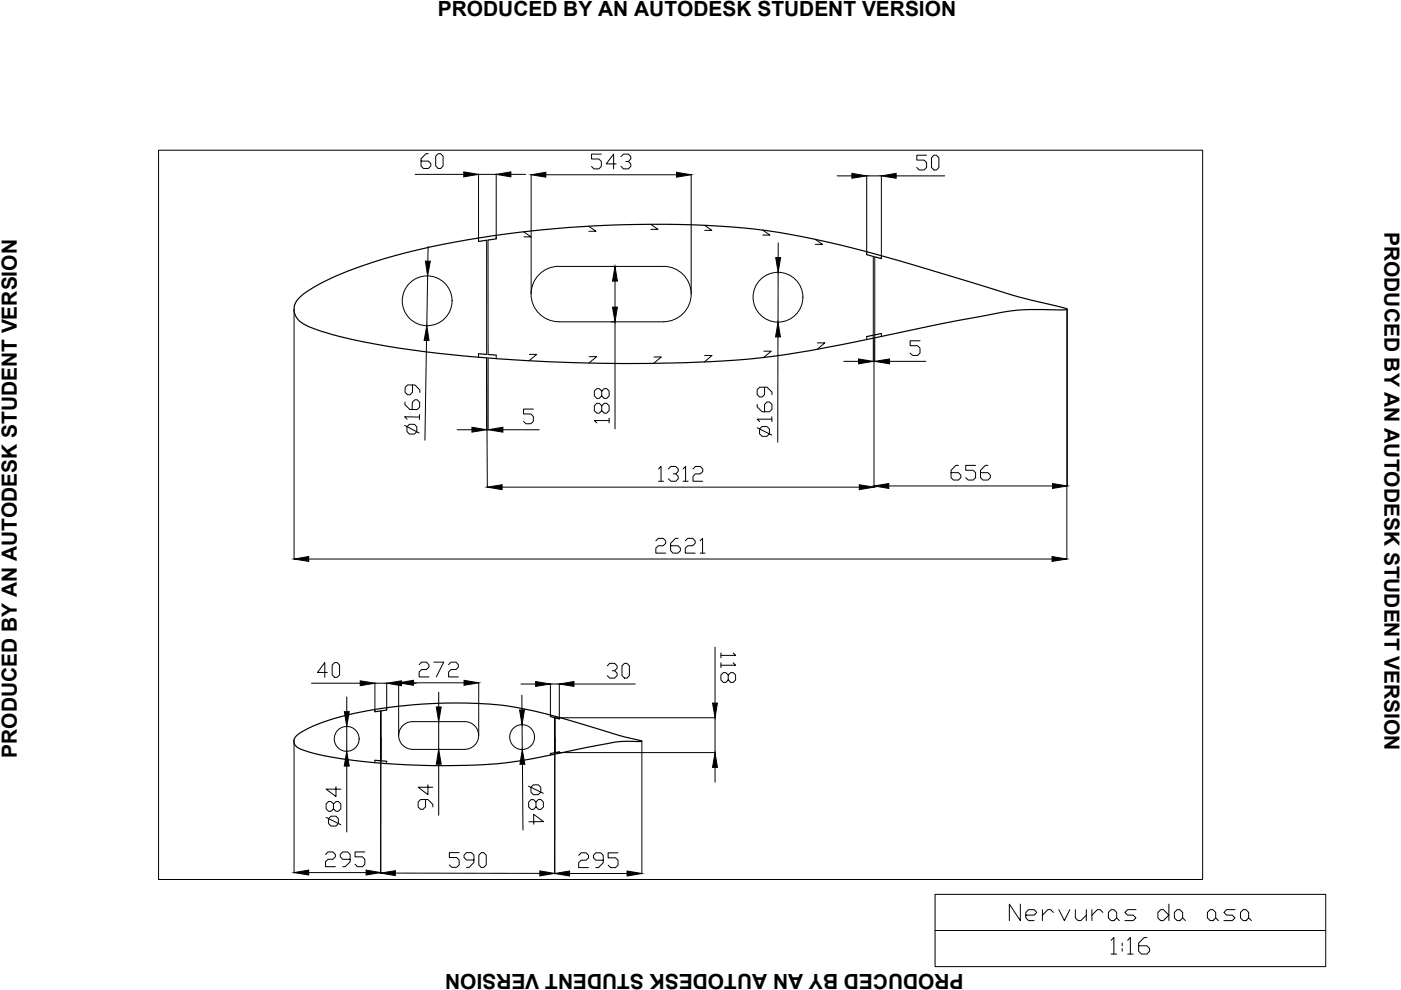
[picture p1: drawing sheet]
<svg xmlns="http://www.w3.org/2000/svg" width="297mm" height="210mm" viewBox="0 0 297 210" stroke-linecap="round" stroke-linejoin="round" font-family="sans-serif">
<!-- layer: 0 -->
<g fill="none" stroke="#000" stroke-width=".25">
<path d="M103.2 50.9l-1.7 .3M105.2 50.6l-1.7 .3M183.8 54l1.4 .4M185.5 54.5l1.4 .3M63.4 63.2a31.6 31.6 0 0 1 10.4-5.7 156.7 156.7 0 0 1 38.6-8.5 229.2 229.2 0 0 1 50.1-.1 220.2 220.2 0 0 1 33.4 7.9l10.1 3.1a216.1 216.1 0 0 0 20.2 5.6l.1 .1-.6 .1a60.4 60.4 0 0 0-13.9 .6l-11.6 2.2a575.8 575.8 0 0 1-33.7 6.7 249.4 249.4 0 0 1-39.6 1.8 288 288 0 0 1-49.9-4.5 52.2 52.2 0 0 1-12.6-3.8 3.3 3.3 0 0 1-1-5.5zM101.5 75l1.7 .1M103.5 75.2l1.7 .1M185.2 71.1l-1.4 .3M186.9 70.7l-1.4 .3M62.8 156.1a25.7 25.7 0 0 1 10.3-4.4 100.7 100.7 0 0 1 35.4-1.9 186 186 0 0 1 23 6.2l4.6 1.2h-.6a27.1 27.1 0 0 0-8.9 .8 231.3 231.3 0 0 1-21 3.9 149.5 149.5 0 0 1-37.9-1.9l-3.4-1a2.09 2.09 0 0 1-2-2.2zM82 150.6l-2.5 .3M116.7 151.9l1.9 .5"/>
<path d="M118.6 159.4l-1.9 .4M79.5 161.2l2.5 .2"/>
</g>
<g fill="none" stroke="#000" stroke-width=".21">
<path d="M101.4 50.5l.1 .7M103.2 50.9v24.2M103.5 50.9v24.3M105.2 49.9v.7M183.8 53.4v.6M185.2 54.4v16.7M185.5 54.5v16.5M186.9 54.2v.6M101.5 75v.7M105.2 75.3v.7M183.8 71.4v.6M186.9 70.7v.6"/>
<path d="M79.5 150.4v.5M80.7 150.7v10.6M80.7 156.3v.2M80.8 150.7v10.6M82 150v.6M116.7 151.6v.3M116.7 159.8v.3M117.6 152.1v7.5M117.6 156.4h.1M117.7 152.2v7.4M118.6 152.1v.3M118.6 159.4v.3"/>
<path d="M79.5 161.2v.5M82 161.4v.5"/>
</g>
<!-- layer: cotas -->
<g fill="none" stroke="#000" stroke-width=".21">
<path d="M33.6 31.8h221.4v154.7h-221.4zM88 37h10.3M90.8 32.6h-.5l-1 1v1.6l.5 .5h1l.5-.5v-.5l-.5-.5h-1.5M92.9 32.6h.5l.5 .5v2.1l-.5 .5h-.5l-.5-.5v-2.1zM101.5 36.9v14.3M101.5 37h3.7M105.2 36.9v13.7M108.3 37h3.1M112.6 37v25.3M115.7 37.1h27.7M127.5 32.7h-2.1v1h1.6l.5 .5v1.1l-.5 .5h-1.1l-.5-.5M130.6 34.7h-2.1l1.6-2v3.1"/>
<path d="M131.7 33.2l.5-.5h1l.5 .5v.5l-.5 .5h-.5M133.2 34.2l.5 .5v.6l-.5 .5h-1l-.5-.5M146.5 37v25.3M177.5 37.3h3.1M183.8 37.2v16.7M183.8 37.3h3.1M186.9 37.2v17.6M190 37.3h10.3M196.5 32.9h-2.1v1h1.5l.6 .6v1l-.6 .5h-1l-.5-.5M198 32.9h.5l.6 .5v2.1l-.6 .5h-.5l-.5-.5v-2.1zM90.7 58.5l-.2 10.6M90.8 52.3l-.1 3.1"/>
<path d="M111 49.1l1.6 1.1h-1.5M118.5 56.5a5.9 5.9 0 0 0-5.9 5.9 5.9 5.9 0 0 0 5.9 5.8h22.2a5.9 5.9 0 0 0 5.8-5.9 5.9 5.9 0 0 0-5.8-5.8M118.5 56.5h22.2M124.8 48l1.6 1h-1.6M130.4 59.6v5.5M138 47.6l1.5 1h-1.5M149.4 47.8l1.5 1h-1.5M161.7 48.8l1.5 1h-1.5M165 57.8v10.5M165 51.5v3.1M172.8 50.7l1.6 1.1h-1.5M62.3 65.6v53"/>
<path d="M90.4 72.2l-.3 21.1M103.2 76l.1 27.4v-.3M103.2 76.1v15.1M103.5 76.1v15.1M112.2 75.1h1.6l-1.6 1.4M124.9 75.6h1.6l-1.6 1.4M130.4 68.2v22.7M138.6 75.7h1.6l-1.6 1.3M149.4 75.4h1.6l-1.7 1.3M162 74.5h1.5l-1.6 1.3M164.9 71.4v22.4M173.3 72.7h1.6l-1.6 1.4"/>
<path d="M178.9 76.6h3.1M185.2 71.1v5.6M185.2 76.6h.3M185.3 71.9v31.5M185.5 71v5.7M188.6 76.6h7.7M195.1 72.3h-2.1v1h1.5l.6 .5v1.1l-.6 .5h-1l-.5-.5M226.2 65.7v52.9M226.3 65.6v37.5M85.8 90.2l3.1 1.6M85.9 85.3l-.1 .5 1.1 1h1.5l.6-.5v-1l-.5-.5h-.5l-.6 .5v1.5M86.3 90.5l.5-.5h1.1l.5 .5v1l-.6 .5h-1l-.5-.5z"/>
<path d="M87.5 81.6l-.1 1.6-.5 .5h-.5l-.5-.5v-1.1l.5-.5h1.6l1 1.1v.5M88.9 88.4h-3.1l.5 .5M88.9 87.9v1M96.9 91.1h3.2M103.2 91.1h.3M106.6 91.1h7.7M113.1 86.7h-2.1v1.1h1.6l.5 .5v1l-.5 .5h-1.1l-.5-.5M127.6 86l.5-.5h.5l.5 .5v1.1l-.5 .5h-.5l-.5-.5v-1.1l-.6-.5h-.5l-.5 .5v1.1l.5 .5h.5l.6-.5M127.6 82.9l.5-.5h.5l.5 .5v1l-.5 .6h-.5l-.5-.6v-1l-.6-.5h-.5l-.5 .5v1l.5 .6h.5l.6-.6M129.1 89.2h-3.1l.5 .5M129.1 88.6v1.1M139.6 99.4l.6-.5v3.1"/>
<path d="M141.7 99.4l.5-.5h1.1l.5 .5v.6l-.5 .5h-.5M144.8 99.4l.6-.5v3.1M146.9 99.4l.5-.5h1.1l.5 .5v.6l-.5 .5h-1.1l-.5 .5v1h2.1M160.5 85.7v.6l1.1 1h1.5l.6-.5v-1.1l-.6-.5h-.5l-.5 .5v1.6M160.5 90.7l3.1 1.6M161 90.9l.6-.5h1l.5 .5v1.1l-.5 .5h-1l-.6-.5zM162.1 82.1v1.6l-.5 .5h-.5l-.6-.5v-1.1l.6-.5h1.5l1.1 1v.6M163.6 88.9h-3.1l.5 .5M163.6 88.4v1M203.2 98.7h-.5l-1.1 1v1.6l.5 .5h1.1l.5-.5v-.6l-.5-.5h-1.6M206.8 98.7h-2v1h1.5l.5 .5v1.1l-.5 .5h-1l-.5-.5M209.5 98.7h-.6l-1 1v1.6l.5 .5h1.1l.5-.5v-.6l-.5-.5h-1.6"/>
<path d="M65.5 118.5h157.6M106.5 103.3h75.7M139.1 114.7l.5-.6h1l.5 .6v.5l-.5 .5h-1l-.5 .5v1.1h2M139.6 102h1.1M143.3 100.5l.5 .5v.5l-.5 .5h-1.1l-.5-.5M143.7 114.1h-.5l-1 1.1v1.5l.5 .6h1l.6-.6v-.5l-.6-.5h-1.5M144.8 102h1.1M145.3 114.7l.5-.6h1.1l.5 .6v.5l-.5 .5h-1.1l-.5 .5v1.1h2.1M148.4 114.7l.6-.6v3.2M148.4 117.3h1.1M188.4 103h34.8M151.6 137.2v11.9"/>
<path d="M152.9 138.4v1.1M155.5 138.4l.5 .6h-3.1M62.3 156.9v28.2M66 144.9h10.4M69.4 142.6h-2.1l1.6-2.1v3.1M70.4 141l.6-.5h.5l.5 .5v2.1l-.5 .5h-.5l-.6-.5zM73.5 147.8v3.1M73.5 154v5.3M79.5 144.8v6.1M79.5 144.9h2.5M80.7 156.4v28.8M82 144.8v5.7"/>
<path d="M84.5 144.7v11.2M85.1 144.9h3.2M87.5 158.9a2.93 2.93 0 0 1-3-3 2.93 2.93 0 0 1 3-2.9h11a2.93 2.93 0 0 1 3 2.9 2.93 2.93 0 0 1-3 3M87.5 158.9h11.1M87.7 144.8h10.7M88.9 140.9l.5-.5h1l.5 .5v.5l-.5 .6h-1l-.5 .5v1h2M92 140.4h2.1l-1.6 3.1M93 146.8v3.1M93 153v5.9M95.1 140.9l.5-.5h1.1l.5 .5v.5l-.5 .6h-1.1l-.5 .5v1h2.1M101.5 144.7v11.2M110.5 145h3.1"/>
<path d="M110.6 147.4l.1 3.1M110.7 153.6v5.3M116.7 144.9v7M116.7 145h1.9M117.6 156.4v28.9M117.8 159.6h33.9M117.8 152.2h33.9M118.6 144.9v7.5M121.7 145h13M128.8 141.2l.5-.6h1l.5 .6v.5l-.5 .5h-.5M130.3 142.2l.5 .5v.5l-.5 .6h-1l-.5-.6M131.9 141.2l.5-.6h.5l.5 .6v2l-.5 .6h-.5l-.5-.6z"/>
<path d="M136.1 157.2v28.1M151.6 152.2v7.4M152.9 140.5v1.1M154.4 143.1l.5-.5h.6l.5 .5v1.1l-.5 .5h-.6l-.5-.5v-1.1l-.5-.5h-.5l-.5 .5v1.1l.5 .5h.5l.5-.5M155.5 140.5l.5 .5h-3.1M69.1 173.3l3.2 1.6M70.2 173.1h1l.5 .5v1l-.5 .5h-1l-.5-.5v-1zM70.7 170.4l.5-.5h.5l.6 .5v1.1l-.6 .5h-.5l-.5-.5v-1.1l-.5-.5h-.5l-.6 .5v1.1l.6 .5h.5l.5-.5M71.2 166.8v2.1l-2.1-1.6h3.2M73.5 162.4v14M90.2 169.5v1.6l-.5 .5h-.5l-.5-.5v-1.1l.5-.5h1.5l1.1 1.1v.5M90.7 166.4v2.1l-2-1.6h3.1"/>
<path d="M93 162v10.9M110.8 162l.1 14M112 166.7l3.2 1.5M112.1 174.2h3.1l-2.1-1.6 .1 2.1M113.1 166.4h1l.5 .5 .1 1.1-.6 .5h-1l-.5-.5v-1.1zM113.6 170l.6-.5h.5l.5 .5v1.1l-.5 .5h-.5l-.5-.5-.1-1.1-.5-.5h-.5l-.5 .6v1l.5 .5h.5l.6-.5M151.6 162.7v3.1M65.5 185h12.1M69 181.2l.5-.6h1.1l.5 .6v.5l-.5 .5h-1.1l-.5 .5v1.1h2.1M74.2 182.2h-1.5l-.6-.5v-.5l.6-.6h1l.5 .6v1.5l-1 1.1h-.5M77.4 180.6h-2.1v1.1h1.5l.6 .5v1l-.6 .6h-1l-.5-.6M83.8 185.1l30.7 .1"/>
<path d="M97.4 180.8h-2.1v1h1.5l.6 .5v1.1l-.6 .5h-1l-.5-.5M100.5 182.3h-1.6l-.5-.5v-.5l.5-.5h1.1l.5 .5v1.6l-1.1 1h-.5M101.5 181.3l.6-.5h.5l.5 .5v2.1l-.5 .5h-.6l-.5-.5zM120.8 185.2h12.2M122.7 181.3l.5-.5h1.1l.5 .5v.6l-.5 .5h-1.1l-.5 .5v1.1h2.1M127.9 182.4h-1.6l-.5-.5v-.6l.5-.5h1.1l.5 .5v1.6l-1 1.1h-.6M131 180.8h-2.1v1.1h1.6l.5 .5v1l-.5 .6h-1l-.6-.6M198.3 189.6h82.8v15.3h-82.8zM198.3 197.3h82.8"/>
<circle cx="90.6" cy="63.8" r="5.3"/>
<circle cx="164.9" cy="63" r="5.3"/>
<circle cx="73.5" cy="156.7" r="2.64"/>
<circle cx="110.7" cy="156.3" r="2.64"/>
</g>
<g fill="#000" stroke="#000" stroke-width=".21">
<path d="M98.3 36.4l3.2 .6-3.2 .5zM105.2 37l3.1-.6v1.1zM112.6 37.1l3.1-.6v1.1zM143.4 36.5l3.1 .6-3.1 .5zM180.6 36.8l3.2 .5-3.2 .5zM186.9 37.3l3.1-.5v1zM90.2 55.4h1l-.5 3.1zM130.4 56.5l.5 3.1h-1zM164.5 54.6h1l-.5 3.2zM90.5 69.1l.5 3.1h-1.1zM129.9 65.1h1l-.5 3.1zM165 68.3l.5 3.1h-1.1z"/>
<path d="M182 76.1l3.2 .5-3.2 .5zM185.5 76.6l3.1-.5v1zM100.1 90.6l3.1 .5-3.1 .5zM103.5 91.1l3.1-.5v1zM62.3 118.5l3.2-.5v1zM103.3 103.3l3.2-.5v1zM182.2 102.8l3.1 .5-3.1 .5zM185.3 103l3.1-.5v1.1zM223.1 118l3.1 .5-3.1 .5zM223.2 102.5l3.1 .5-3.1 .6zM73 150.9h1l-.5 3.1zM76.4 144.3l3.1 .6-3.1 .5z"/>
<path d="M82 144.9l3.1-.6v1.1zM84.5 144.8l3.2-.6v1.1zM92.5 149.9h1l-.5 3.1zM98.4 144.2l3.1 .6-3.1 .5zM110.2 150.5h1l-.5 3.1zM113.6 144.5l3.1 .5-3.1 .5zM118.6 145l3.1-.5v1zM151.1 149.1h1l-.5 3.1zM73.5 159.3l.5 3.1h-1zM93 158.9l.5 3.1h-1zM110.7 158.9l.6 3.1h-1.1zM151.6 159.6l.5 3.1h-1z"/>
<path d="M62.3 185l3.2-.5v1zM77.6 184.5l3.1 .5-3.1 .5zM80.7 185.1l3.1-.5v1zM114.5 184.7l3.1 .5-3.1 .5zM117.6 185.2l3.2-.5v1zM133 184.7l3.1 .5-3.1 .5z"/>
</g>
<g font-size="7.1">
<text x="213.1" y="196.5">Nervuras da asa</text>
<text x="234.6" y="203.6">1:16</text>
</g>
<g font-size="4.4">
<text x="92.8" y="3.4">PRODUCED BY AN AUTODESK STUDENT VERSION</text>
<text x="293.6" y="49.2" transform="rotate(90 293.6 49.2)">PRODUCED BY AN AUTODESK STUDENT VERSION</text>
<text x="3.5" y="160.6" transform="rotate(-90 3.5 160.6)">PRODUCED BY AN AUTODESK STUDENT VERSION</text>
<text x="204.3" y="206.4" transform="rotate(180 204.3 206.4)">PRODUCED BY AN AUTODESK STUDENT VERSION</text>
</g>
</svg>
